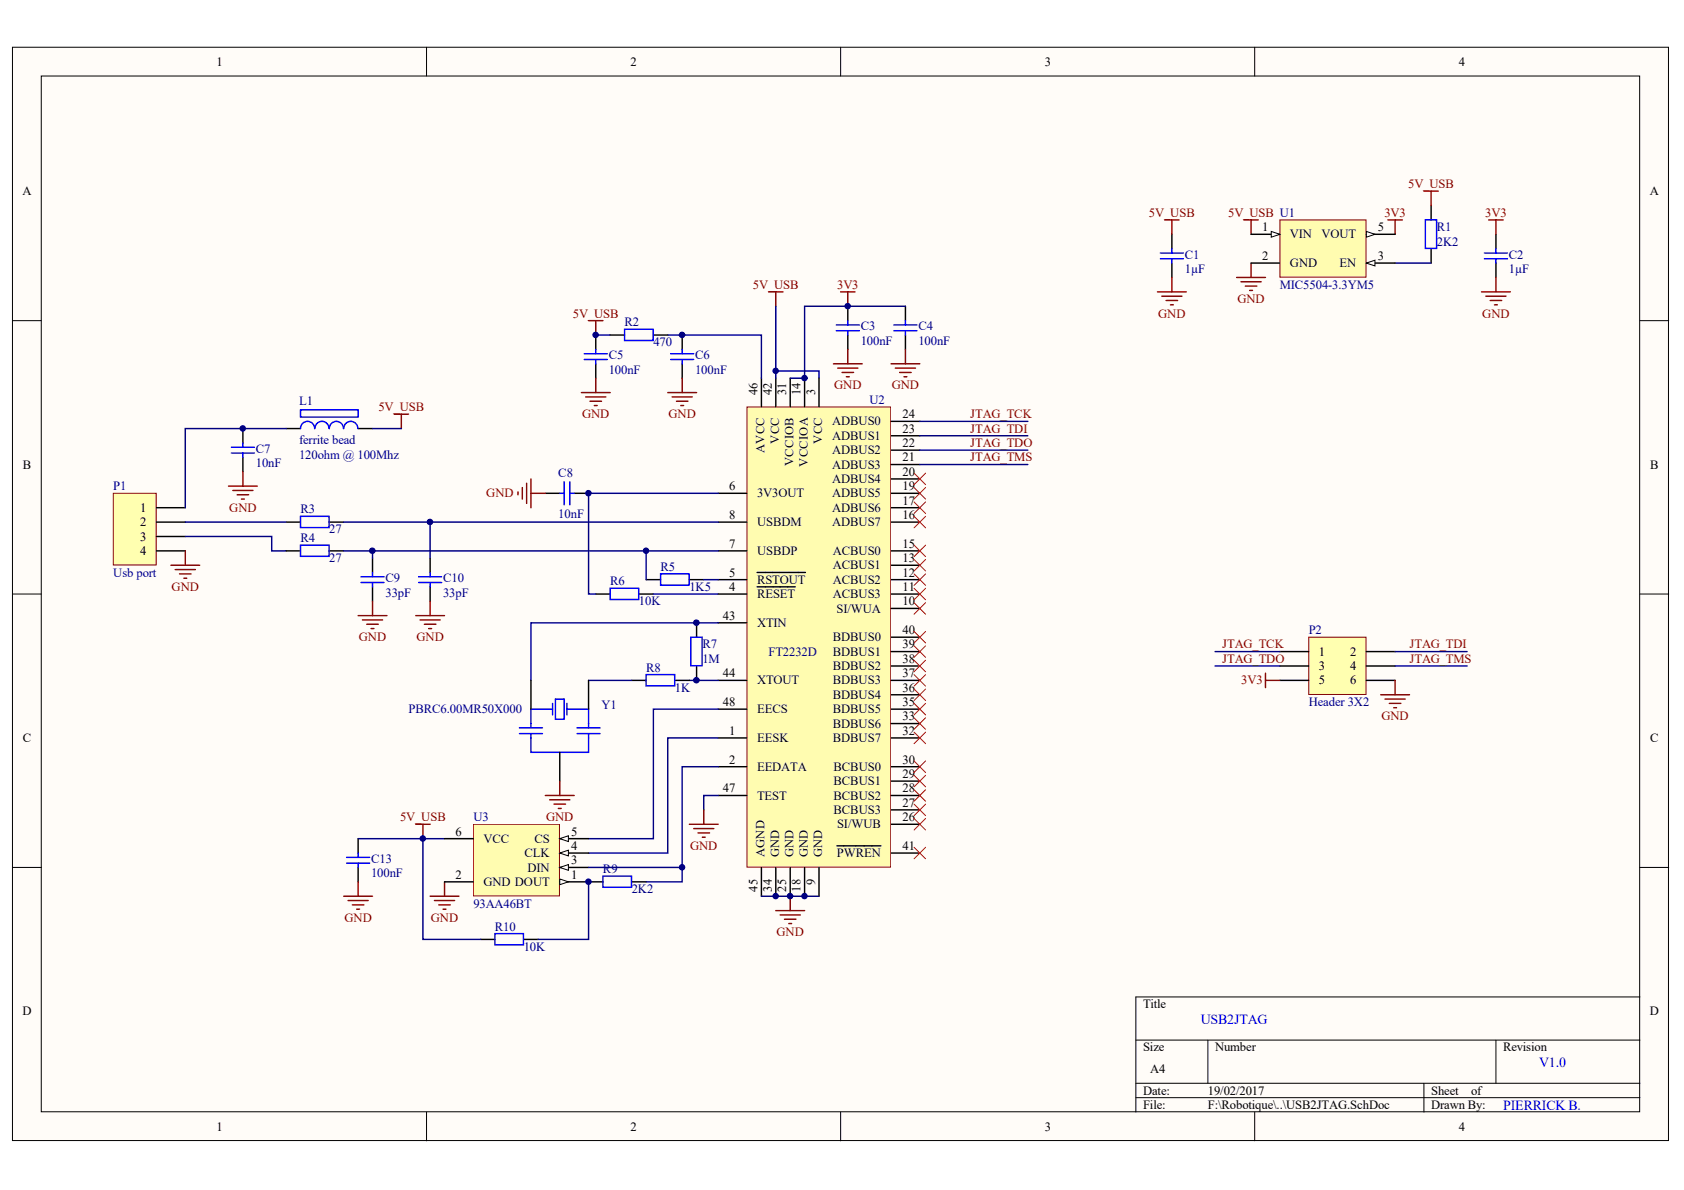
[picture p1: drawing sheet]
# Altium project USB2JTAG.PrjPCB
1 sheet, 28 parts. Net scope: global (net labels, ports and power ports of the same name join across sheets).
Board file: USB2JTAG.PcbDoc

## Sheet USB2JTAG.SchDoc
size A4

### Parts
C1  value 1µF  [C0402]  (hidden comment: Cap)
C2  value 1µF  [C0402]  (hidden comment: Cap)
C3  value 100nF  [C0402]  (hidden comment: Cap)
C4  value 100nF  [C0402]  (hidden comment: Cap)
C5  value 100nF  [C0402]  (hidden comment: Cap)
C6  value 100nF  [C0402]  (hidden comment: Cap)
C7  value 10nF  [C0402]  (hidden comment: Cap)
C8  value 10nF  [C0402]  (hidden comment: Cap)
C9  value 33pF  [C0402]  (hidden comment: Cap)
C10  value 33pF  [C0402]  (hidden comment: Cap)
C13  value 100nF  [C0402]  (hidden comment: Cap)
L1  ferrite bead  value 120ohm @ 100Mhz  [0402]
P1  Usb port  [480371000]
P2  Header 3X2  [minitek127-6way]
R1  value 2K2  [0402]  (hidden comment: Res2)
R2  value 470  [0402]  (hidden comment: Res2)
R3  value 27  [0402]  (hidden comment: Res2)
R4  value 27  [0402]  (hidden comment: Res2)
R5  value 1K5  [0402]  (hidden comment: Res2)
R6  value 10K  [0402]  (hidden comment: Res2)
R7  value 1M  [0402]  (hidden comment: Res2)
R8  value 1K  [0402]  (hidden comment: Res2)
R9  value 2K2  [0402]  (hidden comment: Res2)
R10  value 10K  [0402]  (hidden comment: Res2)
U1  MIC5504-3.3YM5  [SOT23-5_M]
U2  FT2232D  [LQFP-48]
U3  93AA46BT  [SOT23-6_M]
Y1  PBRC6.00MR50X000  [PBRC_M]

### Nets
3V3: C2.1 C3.1 C4.1 P2.5 U1.5(VOUT) U2.14(VCCIOA) U2.31(VCCIOB)
5V_USB: C1.1 C5.1 C13.1 L1.2 R1.2 R2.1 R10.1 U1.1(VIN) U2.3(VCC) U2.42(VCC) U3.6(VCC)
GND: C1.2 C2.2 C3.2 C4.2 C5.2 C6.2 C7.2 C8.2 C9.2 C10.2 C13.2 P1.4 P2.6 U1.2(GND) U2.9(GND) U2.18(GND) U2.25(GND) U2.34(GND) U2.45(AGND) U2.47(TEST) U3.2(GND) Y1.2(GND)
JTAG_TCK: P2.1 U2.24(ADBUS0)
JTAG_TDI: P2.2 U2.23(ADBUS1)
JTAG_TDO: P2.3 U2.22(ADBUS2)
JTAG_TMS: P2.4 U2.21(ADBUS3)
NetC6_1: C6.1 R2.2 U2.46(AVCC)
NetC7_1: C7.1 L1.1 P1.1
NetC8_1: C8.1 R6.1 U2.6(3V3OUT)
NetC9_1: C9.1 R4.2 R5.2 U2.7(USBDP)
NetC10_1: C10.1 R3.2 U2.8(USBDM)
NetP1_2: P1.2 R3.1
NetP1_3: P1.3 R4.1
NetR1_1: R1.1 U1.3(EN)
NetR5_1: R5.1 U2.5(~{RSTOUT})
NetR6_2: R6.2 U2.4(~{RESET})
NetR7_1: R7.1 R8.2 U2.44(XTOUT)
NetR7_2: R7.2 U2.43(XTIN) Y1.1(In)
NetR8_1: R8.1 Y1.3(Out)
NetR9_1: R9.1 R10.2 U3.1(DOUT)
NetR9_2: R9.2 U2.2(EEDATA) U3.3(DIN)
NetU2_1: U2.1(EESK) U3.4(CLK)
NetU2_48: U2.48(EECS) U3.5(CS)

Not connected (* = marked no-connect by the designer): U2 10(SI/WUA)* 11(ACBUS3)* 12(ACBUS2)* 13(ACBUS1)* 15(ACBUS0)* 16(ADBUS7)* 17(ADBUS6)* 19(ADBUS5)* 20(ADBUS4)* 26(SI/WUB)* 27(BCBUS3)* 28(BCBUS2)* 29(BCBUS1)* 30(BCBUS0)* 32(BDBUS7)* 33(BDBUS6)* 35(BDBUS5)* 36(BDBUS4)* 37(BDBUS3)* 38(BDBUS2)* 39(BDBUS1)* 40(BDBUS0)* 41(~{PWREN})*

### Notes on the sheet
- USB2JTAG
- PIERRICK B.
- V1.0
